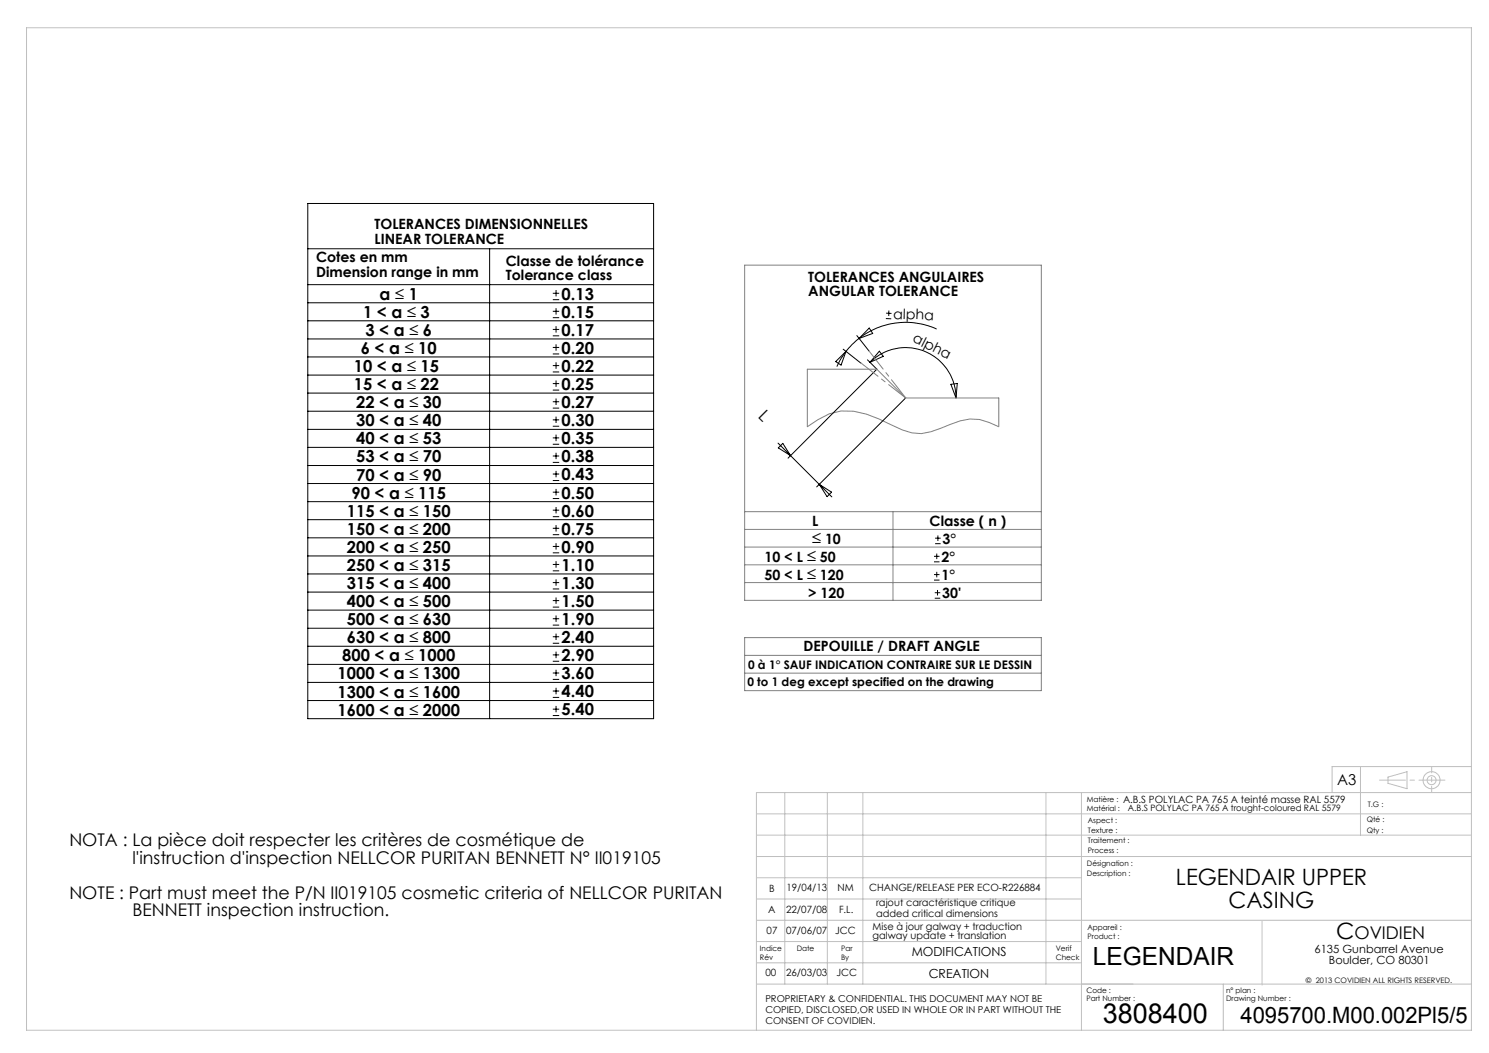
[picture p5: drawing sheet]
<svg xmlns="http://www.w3.org/2000/svg" width="420mm" height="297mm" viewBox="0 0 420 297" stroke-linecap="round" stroke-linejoin="round" font-family="sans-serif">
<g fill="none" stroke="#000" stroke-width=".28">
<path d="M86.8 57.4h97.6v145.3h-97.6zM86.8 70.2h97.6M138.1 70.2v132.5M86.8 80.3h97.6M86.8 85.4h97.6M86.8 90.5h97.6M86.8 95.6h97.6M155.9 84.5h1.8M155.9 82.7h1.8M155.9 89.6h1.8M155.9 87.8h1.8M155.9 94.7h1.8"/>
<path d="M155.9 92.9h1.8M155.9 99.8h1.8M155.9 98h1.8M156.8 81.8v1.8M156.8 86.9v1.8M156.8 92v1.8M156.8 97.1v1.8M237.8 98.5l5 3.9M238.6 99.1l-1.4 2.1-1.2 2.2M241.7 94.6l3.4 4.4M242.3 95.5l-2 1.7-1.7 1.9M245.2 92.5l1 1.5-3.9 1.5z"/>
<path d="M248 99.1l1.1 1.4-3.7 1.7zM249.9 89.8l1.5 .1M249.9 88.3l1.6 .1M250.7 87.6v1.5M264.2 92.8a21.3 21.3 0 0 0-21.9 2.7M86.8 100.7h97.6M86.8 105.8h97.6M86.8 110.9h97.6M86.8 116h97.6M155.9 104.9h1.8M155.9 103.1h1.8M155.9 110h1.8"/>
<path d="M155.9 108.2h1.8M155.9 115.1h1.8M155.9 113.3h1.8M155.9 118.4h1.8M156.8 102.2v1.8M156.8 107.3v1.8M156.8 112.4v1.8M156.8 117.5v1.8M235.7 102l2.9-2.9-1.4 3.9zM244.7 101.5l2.6 2.6-25 25.1M245.4 102.2a14.2 14.2 0 0 1 15.5-3.1 14.2 14.2 0 0 1 8.8 13.2M255.4 112.3l-25 25"/>
<path d="M268.2 108.4l1.8-.2-.3 4.1zM86.8 121.1h97.6M86.8 126.2h97.6M86.8 131.3h97.6M86.8 136.4h97.6M155.9 120.2h1.8M155.9 125.3h1.8M155.9 123.5h1.8M155.9 130.4h1.8M155.9 128.6h1.8M155.9 135.5h1.8M155.9 133.7h1.8"/>
<path d="M155.9 138.8h1.8M156.8 122.6v1.8M156.8 127.7v1.8M156.8 132.8v1.8M156.8 137.9v1.8M219.5 125l15.1 15.2M219.5 126.3l1.3-1.2 2.2 3.4zM231.1 136.6l3.5 2.2-1.3 1.3zM86.8 141.5h97.6M86.8 146.6h97.6M86.8 151.7h97.6M86.8 156.8h97.6"/>
<path d="M155.9 140.6h1.8M155.9 145.7h1.8M155.9 143.9h1.8M155.9 150.8h1.8M155.9 149h1.8M155.9 155.9h1.8M155.9 154.1h1.8M155.9 159.2h1.8M156.8 143v1.8M156.8 148.1v1.8M156.8 153.2v1.8M156.8 158.3v1.8"/>
<path d="M263.5 158.5h1.5M263.5 156.9h1.5M263.8 153.3h1.5M263.8 151.8h1.5M264.2 156.1v1.6M264.5 151v1.6M86.8 161.9h97.6M86.8 167h97.6M86.8 172.1h97.6M86.8 177.2h97.6M155.9 161h1.8M155.9 166.1h1.8"/>
<path d="M155.9 164.3h1.8M155.9 171.2h1.8M155.9 169.4h1.8M155.9 176.3h1.8M155.9 174.5h1.8M155.9 179.6h1.8M156.8 163.4v1.8M156.8 168.5v1.8M156.8 173.6v1.8M156.8 178.7v1.8M263.5 163.6h1.5M263.5 162.1h1.5"/>
<path d="M263.7 168.7h1.5M263.7 167.2h1.5M264.2 161.3v1.5M264.4 166.4v1.6M86.8 182.3h97.6M86.8 187.4h97.6M86.8 192.5h97.6M86.8 197.6h97.6M155.9 181.4h1.8M155.9 186.5h1.8M155.9 184.7h1.8M155.9 191.6h1.8"/>
<path d="M155.9 189.8h1.8M155.9 196.7h1.8M155.9 194.9h1.8M156.8 183.8v1.8M156.8 188.9v1.8M156.8 194v1.8M156.8 199.1v1.8M155.9 201.8h1.8M155.9 200h1.8"/>
</g>
<path d="M210 74.8h83.7v94.5h-83.7zM227.7 104.1h19.6l8.1 8.2h26.3v8.1l-2.7-1.2a12.6 12.6 0 0 0-10.9 .5l-2.8 1.1a12.2 12.2 0 0 1-10.7 .5l-3.4-1.5a26 26 0 0 0-14-3.9l-3.3 .8-3.1 1.7-3.1 2zM210 154.3h83.7M210 159.3h83.7M210 149.3h83.7M210 144.3h83.7M251.9 144.3v25M210 179.8h83.7v15h-83.7zM210 164.3h83.7M210 184.9h83.7M210 189.9h83.7" fill="none" stroke="#808080" stroke-width=".28"/>
<g fill="none" stroke="#c0c0c0" stroke-width=".28">
<path d="M7.5 7.8h407.5v282.8h-407.5zM383.8 216.2v19.3M391.5 219.2l5.4-1.5v4.8l-5.4-1.6zM415 216.2h-39.3v7.4M213.4 229.5h201.6M213.4 235.5h201.6M221.4 223.6v54M233.4 223.6v54M243.4 223.6v54M295 223.6v54M305 223.6v67M415 223.6h-201.6v67"/>
<path d="M213.4 241.6h201.6M213.4 247.6h91.6M213.4 253.6h91.6M213.4 259.6h201.6M356 259.9v17.9M213.4 265.6h91.6M213.4 271.6h91.6M213.4 277.6h201.6M345.1 277.6v13"/>
<circle cx="403.8" cy="220.1" r="2.39"/>
<circle cx="403.8" cy="220" r="1.28"/>
</g>
<path d="M255.5 112.2l-10.4-13.2" fill="none" stroke="#808080" stroke-width=".28" stroke-dasharray="30.5 1.3 1.3 1.3" stroke-dashoffset="24"/>
<path d="M255.5 112.2l-12.7-9.8" fill="none" stroke="#808080" stroke-width=".28" stroke-dasharray="30.5 1.3 1.3 1.3" stroke-dashoffset="24.4"/>
<path d="M389.1 220h18.5" fill="none" stroke="#c0c0c0" stroke-width=".28" stroke-dasharray="30.5 1.3 1.3 1.3" stroke-dashoffset="23.2"/>
<path d="M403.8 216.2v7.3" fill="none" stroke="#c0c0c0" stroke-width=".28" stroke-dasharray="30.5 1.3 1.3 1.3" stroke-dashoffset="28.7"/>
<text font-size="7.8" x="311.1" y="288.6">3808400</text>
<text font-size="7.1" x="308.2" y="272.2">LEGENDAIR</text>
<g font-size="6.3">
<text x="331.7" y="249.7">LEGENDAIR UPPER</text>
<text x="346.6" y="256.1">CASING</text>
<text x="376.9" y="264.9">C</text>
<text x="349.9" y="288.6">4095700.M00.002Pl5/5</text>
</g>
<g font-size="4.9">
<text x="19.6" y="238.6">NOTA : La pièce doit respecter les critères de cosmétique de</text>
<text x="37.3" y="243.6">l'instruction d'inspection NELLCOR PURITAN BENNETT N° II019105</text>
<text x="19.6" y="253.4">NOTE : Part must meet the P/N II019105 cosmetic criteria of NELLCOR PURITAN</text>
<text x="37.3" y="258.4">BENNETT inspection instruction.</text>
<text x="382" y="264.9">OVIDIEN</text>
</g>
<g font-size="4.7">
<text x="102.4" y="89.6">1 &lt; a ≤ 3</text>
<text x="107.1" y="84.5">a ≤ 1</text>
<text x="158.4" y="84.5">0.13</text>
<text x="158.4" y="89.6">0.15</text>
<text x="103.1" y="94.7">3 &lt; a ≤ 6</text>
<text x="158.4" y="94.7">0.17</text>
<text x="101.7" y="99.8">6 &lt; a ≤ 10</text>
<text x="158.4" y="99.8">0.20</text>
<text x="99.8" y="104.9">10 &lt; a ≤ 15</text>
<text x="158.4" y="104.9">0.22</text>
<text x="99.8" y="110">15 &lt; a ≤ 22</text>
<text x="158.4" y="110">0.25</text>
<text x="100.4" y="115.1">22 &lt; a ≤ 30</text>
<text x="158.4" y="115.1">0.27</text>
<text x="213.6" y="117.7" transform="rotate(45 213.6 117.7)">L</text>
<text x="100.4" y="120.2">30 &lt; a ≤ 40</text>
<text x="100.4" y="125.3">40 &lt; a ≤ 53</text>
<text x="158.4" y="120.2">0.30</text>
<text x="158.4" y="125.3">0.35</text>
<text x="100.4" y="130.4">53 &lt; a ≤ 70</text>
<text x="158.4" y="130.4">0.38</text>
<text x="100.4" y="135.5">70 &lt; a ≤ 90</text>
<text x="158.4" y="135.5">0.43</text>
<text x="99.1" y="140.6">90 &lt; a ≤ 115</text>
<text x="158.4" y="140.6">0.50</text>
<text x="97.8" y="145.7">115 &lt; a ≤ 150</text>
<text x="158.4" y="145.7">0.60</text>
<text x="97.8" y="150.8">150 &lt; a ≤ 200</text>
<text x="97.8" y="155.9">200 &lt; a ≤ 250</text>
<text x="158.4" y="150.8">0.75</text>
<text x="158.4" y="155.9">0.90</text>
<text x="97.8" y="161">250 &lt; a ≤ 315</text>
<text x="158.4" y="161">1.10</text>
<text x="97.8" y="166.1">315 &lt; a ≤ 400</text>
<text x="158.4" y="166.1">1.30</text>
<text x="97.8" y="171.2">400 &lt; a ≤ 500</text>
<text x="158.4" y="171.2">1.50</text>
<text x="97.8" y="176.3">500 &lt; a ≤ 630</text>
<text x="158.4" y="176.3">1.90</text>
<text x="97.8" y="181.4">630 &lt; a ≤ 800</text>
<text x="158.4" y="181.4">2.40</text>
<text x="95.2" y="191.6">1000 &lt; a ≤ 1300</text>
<text x="96.5" y="186.5">800 &lt; a ≤ 1000</text>
<text x="158.4" y="186.5">2.90</text>
<text x="158.4" y="191.6">3.60</text>
<text x="95.2" y="196.7">1300 &lt; a ≤ 1600</text>
<text x="158.4" y="196.7">4.40</text>
<text x="95.2" y="201.8">1600 &lt; a ≤ 2000</text>
<text x="158.4" y="201.8">5.40</text>
</g>
<g font-size="4.6">
<text x="229.1" y="153.3">≤</text>
<text x="227.6" y="158.5">≤</text>
<text x="227.6" y="163.6">≤</text>
</g>
<text font-size="4.2" x="377.1" y="221.5">A3</text>
<g font-size="4">
<text x="105.6" y="64.7">TOLERANCES DIMENSIONNELLES</text>
<text x="105.6" y="68.7">LINEAR TOLERANCE</text>
<text x="89.2" y="74">Cotes en mm</text>
<text x="142.7" y="75">Classe de tolérance</text>
<text x="89.2" y="78">Dimension range in mm</text>
<text x="142.7" y="79">Tolerance class</text>
<text x="228" y="79.6">TOLERANCES ANGULAIRES</text>
<text x="228" y="83.6">ANGULAR TOLERANCE</text>
<text x="252" y="89.9" transform="rotate(2 252 89.9)">alpha</text>
<text x="257.2" y="96.2" transform="rotate(27 257.2 96.2)">alpha</text>
<text x="229.1" y="148.3">L</text>
<text x="262.2" y="148.3">Classe ( n )</text>
<text x="232.7" y="153.3">10</text>
<text x="265.9" y="153.3">3°</text>
<text x="215.6" y="158.5">10 &lt; L</text>
<text x="231.3" y="158.5">50</text>
<text x="265.6" y="158.5">2°</text>
<text x="215.6" y="163.6">50 &lt; L</text>
<text x="231.3" y="163.6">120</text>
<text x="265.6" y="163.6">1°</text>
<text x="228" y="168.7">&gt; 120</text>
<text x="265.8" y="168.7">30'</text>
<text x="226.7" y="183.7">DEPOUILLE / DRAFT ANGLE</text>
</g>
<g font-size="3.5">
<text x="257.2" y="269.7">MODIFICATIONS</text>
<text x="262" y="275.9">CREATION</text>
</g>
<g font-size="3.3">
<text x="211" y="188.7">0 à 1° SAUF INDICATION CONTRAIRE SUR LE DESSIN</text>
<text x="210.8" y="193.4">0 to 1 deg except specified on the drawing</text>
</g>
<g font-size="3.2">
<text x="370.8" y="268.8">6135 Gunbarrel Avenue</text>
<text x="374.8" y="272">Boulder, CO 80301</text>
</g>
<g font-size="2.8">
<text x="316.8" y="226.3">A.B.S POLYLAC PA 765 A teinté masse RAL 5579</text>
<text x="217" y="251.5">B</text>
<text x="221.9" y="251.2">19/04/13</text>
<text x="236.3" y="251.2">NM</text>
<text x="245.2" y="251.2">CHANGE/RELEASE PER ECO-R226884</text>
<text x="216.7" y="257.5">A</text>
<text x="221.7" y="257.5">22/07/08</text>
<text x="236.7" y="257.5">F.L.</text>
<text x="247.1" y="255.7">rajout caractéristique critique</text>
<text x="216.2" y="263.5">07</text>
<text x="221.7" y="263.5">07/06/07</text>
<text x="235.6" y="263.5">JCC</text>
<text x="246.1" y="262.4">Mise à jour galway + traduction</text>
<text x="247.1" y="258.5">added critical dimensions</text>
<text x="246.1" y="264.9">galway update + translation</text>
<text x="215.9" y="275.4">00</text>
<text x="221.7" y="275.4">26/03/03</text>
<text x="235.9" y="275.4">JCC</text>
</g>
<g font-size="2.7">
<text x="215.9" y="282.7">PROPRIETARY &amp; CONFIDENTIAL. THIS DOCUMENT MAY NOT BE</text>
<text x="215.9" y="285.7">COPIED, DISCLOSED,OR USED IN WHOLE OR IN PART WITHOUT THE</text>
<text x="215.9" y="288.7">CONSENT OF COVIDIEN.</text>
</g>
<text font-size="2.5" x="318.1" y="228.8">A.B.S POLYLAC PA 765 A trought-coloured RAL 5579</text>
<g font-size="2.1">
<text x="306.6" y="226.3">Matière :</text>
<text x="385.8" y="227.5">T.G :</text>
<text x="306.6" y="228.8">Matérial :</text>
<text x="306.9" y="232.2">Aspect :</text>
<text x="385.5" y="232">Qté :</text>
<text x="306.9" y="237.9">Traitement :</text>
<text x="306.9" y="234.8">Texture :</text>
<text x="385.5" y="235">Qty :</text>
<text x="306.6" y="244.4">Désignation :</text>
<text x="306.9" y="240.7">Process :</text>
<text x="306.6" y="247">Description :</text>
<text x="306.8" y="262.2">Appareil :</text>
<text x="214.4" y="268.3">Indice</text>
<text x="224.7" y="268.3">Date</text>
<text x="237.2" y="268.3">Par</text>
<text x="297.8" y="268.3">Verif</text>
<text x="306.8" y="264.8">Product :</text>
<text x="214.4" y="270.9">Rév</text>
<text x="237.2" y="270.9">By</text>
<text x="297.8" y="270.9">Check</text>
<text x="306.4" y="280">Code :</text>
<text x="345.9" y="280">n° plan :</text>
<text x="368.4" y="277.2">© 2013 COVIDIEN ALL RIGHTS RESERVED.</text>
<text x="306.4" y="282.3">Part Number :</text>
<text x="345.9" y="282.3">Drawing Number :</text>
</g>
</svg>
